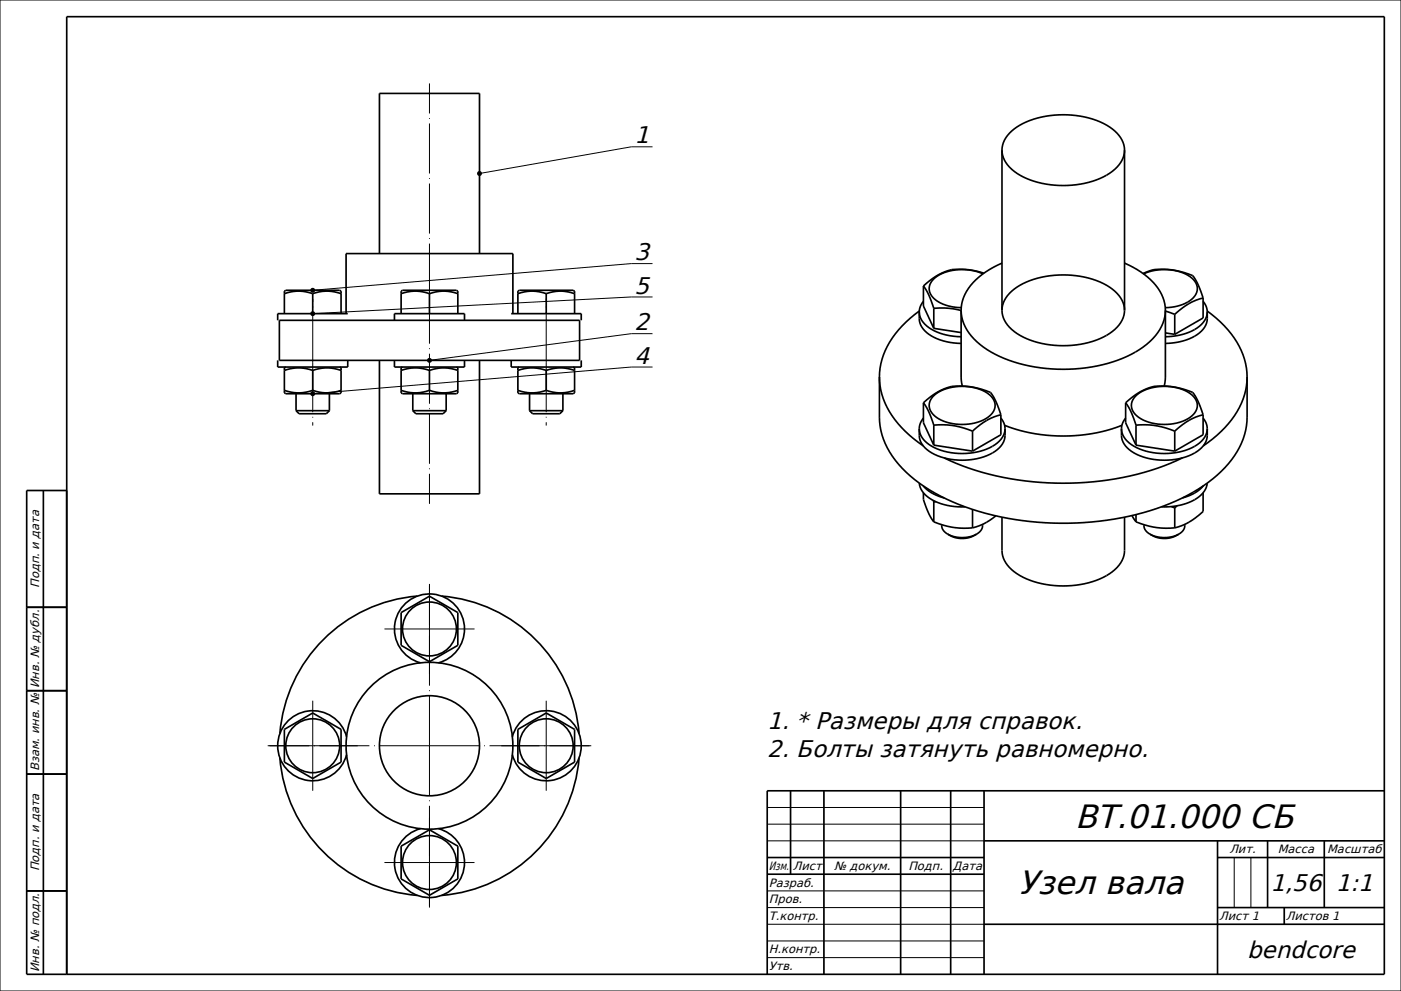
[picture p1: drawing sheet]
<svg xmlns="http://www.w3.org/2000/svg" width="420mm" height="297mm" viewBox="0 0 420 297" stroke-linecap="round" stroke-linejoin="round" font-family="sans-serif">
<g fill="none" stroke="#000" stroke-width=".3">
<path d="M0 0h420v297h-420zM195.6 44h-6.3l-45.6 8M195.6 79h-6.3l-95.6 8M195.6 89h-6.3l-95.6 5M195.6 100h-6.3l-60.6 8M195.6 110h-6.3l-95.6 8M230 252h65M230 247h65M230 242h65M370 257v15M375 257v15M230 277h65"/>
<path d="M230 272h65M230 267h65M230 287h65M230 282h65"/>
</g>
<g fill="none" stroke="#000" stroke-width=".5">
<path d="M300.4 45a9.7 9.7 0 0 1 6.3-8 28.6 28.6 0 0 1 25.9 1.1 8.7 8.7 0 0 1 4.5 6.9M300.4 45a9.7 9.7 0 0 0 6.3 8 28.6 28.6 0 0 0 25.9-1.1 8.7 8.7 0 0 0 4.5-6.9M300.4 45v48M337.1 45v48M113.7 76v-48h30v48M300.4 78.9a20.6 20.6 0 0 0-11.5 10.3l-.6 1.9-.2 1.9M337.1 78.9a20.6 20.6 0 0 1 11.5 10.3l.6 1.9 .2 1.9M83.8 96h90v12h-90zM85.2 88a12.3 12.3 0 0 1 8.5 0M85.2 94v-6.8l.5-.2h16.1l.4 .2v6.8M93.7 88a12.3 12.3 0 0 1 8.5 0M93.7 88v6"/>
<path d="M103.8 94v-18h50v18M104.2 94h-20.9v2M118.3 96v-2h20.9v2M120.2 88a12.3 12.3 0 0 1 8.5 0M120.2 94v-6.8l.5-.2h16.1l.4 .2v6.8M128.7 88a12.3 12.3 0 0 1 8.5 0M128.7 88v6M153.2 94h21.1v2M155.2 88a12.3 12.3 0 0 1 8.5 0M155.2 94v-6.8l.5-.2h16.1l.4 .2v6.8M163.7 88a12.3 12.3 0 0 1 8.5 0M163.7 88v6"/>
<path d="M275.6 93.5a7.2 7.2 0 0 0 5.3 8l4 1.1 3.2 .3M275.6 93.5a6.8 6.8 0 0 0 4.4 5.6 19.1 19.1 0 0 0 8.1 1.8M275.6 93.2a26.7 26.7 0 0 0-11.8 17.1l-.2 2.7M276.8 85.7a20.1 20.1 0 0 1 3.1 6.7M276.8 90.3l-.9 1.6-.3 1.6M276.8 85.7v6l3.1 6.7M279.9 92.4h4.6l3.6 .7M279.9 98.4l8.2 1.3M279.9 92.4v6M288.1 93a14 14 0 0 0 6.7 11 44 44 0 0 0 29.1 6.4 35.2 35.2 0 0 0 21.6-8.8 12.5 12.5 0 0 0 3.9-8.6M288.1 93v20l.4 2.7M294.7 82.1a15 15 0 0 0-14.4 1.2 3.9 3.9 0 0 0 .4 6.7 13.2 13.2 0 0 0 7.5 2.2"/>
<path d="M295 81.9a20.6 20.6 0 0 0-10.7-.8 19.3 19.3 0 0 0-7.5 4.6M300.4 93a9.7 9.7 0 0 1 6.3-8 28.6 28.6 0 0 1 25.9 1.1 8.7 8.7 0 0 1 4.5 6.9M300.4 93a9.7 9.7 0 0 0 6.3 8 28.6 28.6 0 0 0 25.9-1.1 8.7 8.7 0 0 0 4.5-6.9M342.7 82a16.1 16.1 0 0 1 12.2-.3l1.3 .4a3.9 3.9 0 0 1 2.7 2.7l1.8 4.5M342.8 82.1a15 15 0 0 1 14.5 1.2 4 4 0 0 1-.6 6.8 13.3 13.3 0 0 1-7.4 2.1M349.4 93.2l2.8 1M349.4 93v20l-.4 2.7M349.4 99.8l2.8 .4M352.2 94.2v6M360.7 89.3a18.5 18.5 0 0 0-8.5 4.9M360.7 90.3l.9 1.6 .3 1.6M360.7 89.3v6l-8.5 4.9"/>
<path d="M361.9 93.2a26.7 26.7 0 0 1 11.8 17.1l.2 2.7M361.9 93.5a6.8 6.8 0 0 1-4.5 7.7 19.2 19.2 0 0 1-8 1.7M361.9 93.5a6.9 6.9 0 0 1-4.5 5.7 19.2 19.2 0 0 1-8 1.7M83.3 108v2h20.9v-2M85.2 111a12.3 12.3 0 0 1 8.5 0M85.2 117a12.3 12.3 0 0 0 8.5 0M85.7 110l-.5 .2v7.6l.5 .2h16.1l.4-.2v-7.6l-.4-.2M88.7 118v5.1M93.7 117a12.3 12.3 0 0 0 8.5 0M93.7 111a12.3 12.3 0 0 1 8.5 0M93.7 111v6M98.8 118v5.1"/>
<path d="M113.7 108v40h30v-40M118.3 108v2h20.9v-2M120.2 111a12.3 12.3 0 0 1 8.5 0M120.2 117a12.3 12.3 0 0 0 8.5 0M120.7 110l-.5 .2v7.6l.5 .2h16.1l.4-.2v-7.6l-.4-.2M123.8 118v5.1M128.7 117a12.3 12.3 0 0 0 8.5 0M128.7 111a12.3 12.3 0 0 1 8.5 0M128.7 111v6M133.8 118v5.1M153.2 108v2h21.1v-2M155.2 111a12.3 12.3 0 0 1 8.5 0"/>
<path d="M155.2 117a12.3 12.3 0 0 0 8.5 0M155.7 110l-.5 .2v7.6l.5 .2h16.1l.4-.2v-7.6l-.4-.2M158.7 118v5.1M163.7 117a12.3 12.3 0 0 0 8.5 0M163.7 111a12.3 12.3 0 0 1 8.5 0M163.7 111v6M168.8 118v5.1M263.6 113v12a23.7 23.7 0 0 0 9.3 17.7 63 63 0 0 0 31.3 13 87.8 87.8 0 0 0 50.1-6.4 37 37 0 0 0 17.3-15.2l1.5-3.9 .6-2.6 .2-2.6v-12M263.6 113a23.6 23.6 0 0 0 9.1 17.4l4.1 3.2M279.7 118.8a14.3 14.3 0 0 1 14.2-2 5.5 5.5 0 0 1 4.4 5.3 6.7 6.7 0 0 1-5.2 4.4 14.2 14.2 0 0 1-13.4-2.3 3.7 3.7 0 0 1 0-5.4zM340.3 118.8a14.3 14.3 0 0 1 14.3-2 5.5 5.5 0 0 1 4.3 5.3 6.7 6.7 0 0 1-5.2 4.4 14.2 14.2 0 0 1-13.4-2.3 3.7 3.7 0 0 1 0-5.4zM373.9 113a23.6 23.6 0 0 1-9.1 17.4l-4.1 3.2"/>
<path d="M88.7 123.1h10.1M88.7 123.1l1 .9h8.1l1-.9M123.8 123.1h10M123.8 123.1l.9 .9h8.1l1-.9M158.7 123.1h10.1M158.7 123.1l1 .9h8.1l1-.9M275.6 128.5a6.9 6.9 0 0 0 4.6 7.7 19.6 19.6 0 0 0 18.8-1.4 6.2 6.2 0 0 0 2.3-6.3M275.6 128.5a6.9 6.9 0 0 0 4.6 5.7 19.6 19.6 0 0 0 18.8-1.4l1.1-1.2 .8-1.2 .4-1.9M276.8 120.7a15.5 15.5 0 0 1 16.2-4.4l2.6 .8a3.9 3.9 0 0 1 2.7 2.7l1.8 4.5M276.8 120.7a20.1 20.1 0 0 1 3.1 6.7M276.8 125.3l-.9 1.6-.3 1.6M276.8 120.7v6l3.1 6.7"/>
<path d="M279.9 127.4a23.3 23.3 0 0 1 11.7 1.8M279.9 133.4l11.7 1.8M279.9 127.4v6M283 137.2a87.9 87.9 0 0 0 53.7 5.9 73.1 73.1 0 0 0 17.8-5.9M291.6 129.2v6M300.1 124.3a18.5 18.5 0 0 0-8.5 4.9M300.1 125.3l.9 1.6 .3 1.6M300.1 124.3v6l-8.5 4.9M301.2 127.5a49.8 49.8 0 0 0 35.1 0M336.2 128.5a6.9 6.9 0 0 0 4.6 7.7 19.6 19.6 0 0 0 18.8-1.4 6.2 6.2 0 0 0 2.3-6.3M336.2 128.5a6.9 6.9 0 0 0 4.6 5.7 19.6 19.6 0 0 0 18.8-1.4l1.1-1.2 .8-1.2 .4-1.9M337.4 120.7a15.5 15.5 0 0 1 16.2-4.4l2.6 .8a3.9 3.9 0 0 1 2.7 2.7l1.8 4.5"/>
<path d="M337.4 120.7a20.1 20.1 0 0 1 3.2 6.7M337.4 125.3l-.9 1.6-.3 1.6M337.4 120.7v6l3.2 6.7M340.6 127.4a23.3 23.3 0 0 1 11.6 1.8M340.6 133.4l11.6 1.8M340.6 127.4v6M352.2 129.2v6M360.7 124.3a18.5 18.5 0 0 0-8.5 4.9M360.7 125.3l.9 1.6 .3 1.6M360.7 124.3v6l-8.5 4.9M13 147v145M20 147h-12v145h407v-287h-395v287"/>
<path d="M275.6 144.8a7.5 7.5 0 0 0 5.5 5.8 20.3 20.3 0 0 0 8.2 1.3M276.8 145.6a11.7 11.7 0 0 0 6.2 3.6M276.8 147.7a12 12 0 0 0 1.4 5.7l1.7 3M279.8 150l.1 .4M279.9 156.4a23.5 23.5 0 0 0 11.7 1.8M279.9 150.4v6M280.6 150.4h-.7M282.3 157.3a2.92 2.92 0 0 0 1.8 2.8M291.6 152.7v5.5M294.6 157.2a2.94 2.94 0 0 1-1.8 2.9M298.5 154.6a17 17 0 0 1-6.9 3.6M300.4 155v10a9.7 9.7 0 0 0 6.3 8 28.6 28.6 0 0 0 25.9-1.1 8.7 8.7 0 0 0 4.5-6.9v-10"/>
<path d="M339.4 154.5l1.2 1.9M340.6 156.4a23.5 23.5 0 0 0 11.6 1.8M340.6 154.2v2.2M342.9 157.3a2.92 2.92 0 0 0 1.8 2.8M351.2 151.8l1 .4M352.2 152.2v6M352.9 151.6l-.7 .6M355.2 157.2a2.94 2.94 0 0 1-1.8 2.9M360.7 147.7v5.6a18.5 18.5 0 0 1-8.5 4.9M360.7 145.6a11.9 11.9 0 0 1-6.2 3.6M361.9 144.8a8.1 8.1 0 0 1-6.3 6.1l-3.1 .8-4.3 .2M125.1 178.6a45 45 0 0 0-41.2 41.3"/>
<path d="M132.4 178.6a45 45 0 0 1 41.2 41.3M284.1 160.1a9.6 9.6 0 0 0 8.7 0M284.1 160.1a7.8 7.8 0 0 0 8.7 0M344.7 160.1a9.6 9.6 0 0 0 8.7 0M344.7 160.1a7.8 7.8 0 0 0 8.7 0M8 182h12M120.2 183.6l8.5-4.9 8.5 4.9v9.8l-8.5 4.9-8.5-4.9zM126 198.6a10.5 10.5 0 0 1-5.9-16.1 10.5 10.5 0 0 1 17.3 0 10.5 10.5 0 0 1-5.9 16.1M8 207h12M85.2 218.6l8.5-4.9 8.5 4.9v9.8l-8.5 4.9-8.5-4.9zM155.2 218.6l8.5-4.9 8.5 4.9v9.8l-8.5 4.9-8.5-4.9zM8 232h12"/>
<path d="M83.9 227.1a45 45 0 0 0 41.2 41.3M103.9 220.8a10.5 10.5 0 0 0-16.2-5.9 10.5 10.5 0 0 0 0 17.2 10.5 10.5 0 0 0 16.2-5.9M153.6 220.8a10.5 10.5 0 0 1 16.2-5.9 10.5 10.5 0 0 1 0 17.2 10.5 10.5 0 0 1-16.2-5.9M173.6 227.1a45 45 0 0 1-41.2 41.3M237 237v25M247 237v55M270 237v55M285 237v55M295 237v55M415 237h-185v55M120.2 253.6l8.5-4.9 8.5 4.9v9.8l-8.5 4.9-8.5-4.9zM126 248.4a10.5 10.5 0 0 0-5.9 16.1 10.5 10.5 0 0 0 17.3 0 10.5 10.5 0 0 0-5.9-16.1"/>
<path d="M230 257h65M295 252h120M365 257h50M365 252v40M380 252v20M397 252v20M8 267h12M230 262h65M295 277h120M365 272h50M385 272v5"/>
<circle cx="128.7" cy="188.5" r="8.1"/>
<circle cx="93.7" cy="223.5" r="8.1"/>
<circle cx="128.7" cy="223.5" r="25"/>
<circle cx="128.7" cy="223.5" r="15"/>
<circle cx="163.7" cy="223.5" r="8.1"/>
<circle cx="128.7" cy="258.5" r="8.1"/>
</g>
<g fill="none" stroke="#000" stroke-width=".3" stroke-dasharray="15 1.4 .3 1.4" stroke-linecap="butt">
<path d="M128.7 88v63M128.7 88v-63M93.7 108.5v19M93.7 108.5v-19M163.7 108.5v19M163.7 108.5v-19M128.7 188.5h13.5M128.7 188.5h-13.5M128.7 188.5v-13.5M128.7 188.5v13.5M93.7 223.5h13.5M93.7 223.5h-13.5"/>
<path d="M93.7 223.5v-13.5M93.7 223.5v13.5M128.7 223.5h48M128.7 223.5h-48M128.7 223.5v-48M128.7 223.5v48M163.7 223.5h13.5M163.7 223.5h-13.5M163.7 223.5v-13.5M163.7 223.5v13.5M128.7 258.5h13.5M128.7 258.5h-13.5"/>
<path d="M128.7 258.5v-13.5M128.7 258.5v13.5"/>
</g>
<g fill="#000">
<circle cx="143.8" cy="52" r=".75"/>
<circle cx="93.7" cy="94" r=".75"/>
<circle cx="93.7" cy="87" r=".75"/>
<circle cx="93.7" cy="118" r=".75"/>
<circle cx="128.7" cy="108" r=".75"/>
</g>
<g font-size="9.9">
<text x="322.3" y="248">ВТ.01.000 СБ</text>
<text x="305.2" y="268">Узел вала</text>
</g>
<g font-size="7.1">
<text x="190.2" y="43">1</text>
<text x="190.2" y="78">3</text>
<text x="190.2" y="88">5</text>
<text x="190.2" y="99">2</text>
<text x="190.2" y="109">4</text>
<text x="230" y="218.5">1. * Размеры для справок.</text>
<text x="230" y="227">2. Болты затянуть равномерно.</text>
<text x="380.9" y="267">1,56</text>
<text x="400.5" y="267">1:1</text>
<text x="373.9" y="287">bendcore</text>
</g>
<g font-size="3.6">
<text x="11.8" y="176.2" transform="rotate(-90 11.8 176.2)">Подп. и дата</text>
<text x="11.8" y="206.2" transform="rotate(-90 11.8 206.2)">Инв. № дубл.</text>
<text x="11.8" y="231.1" transform="rotate(-90 11.8 231.1)">Взам. инв. №</text>
<text x="368.6" y="255.8">Лит.</text>
<text x="383" y="255.8">Масса</text>
<text x="397.9" y="255.8">Масштаб</text>
<text x="11.8" y="261.2" transform="rotate(-90 11.8 261.2)">Подп. и дата</text>
<text x="230.5" y="260.8">Изм.</text>
<text x="237.7" y="260.8">Лист</text>
<text x="250" y="260.8">№ докум.</text>
<text x="272.3" y="260.8">Подп.</text>
<text x="285.6" y="260.8">Дата</text>
<text x="230.5" y="265.7">Разраб.</text>
<text x="230.5" y="270.8">Пров.</text>
<text x="230.5" y="275.8">Т.контр.</text>
<text x="365.5" y="275.8">Лист 1</text>
<text x="385.5" y="275.8">Листов 1</text>
<text x="230.5" y="285.7">Н.контр.</text>
<text x="11.8" y="291.3" transform="rotate(-90 11.8 291.3)">Инв. № подл.</text>
<text x="230.5" y="290.8">Утв.</text>
</g>
</svg>
